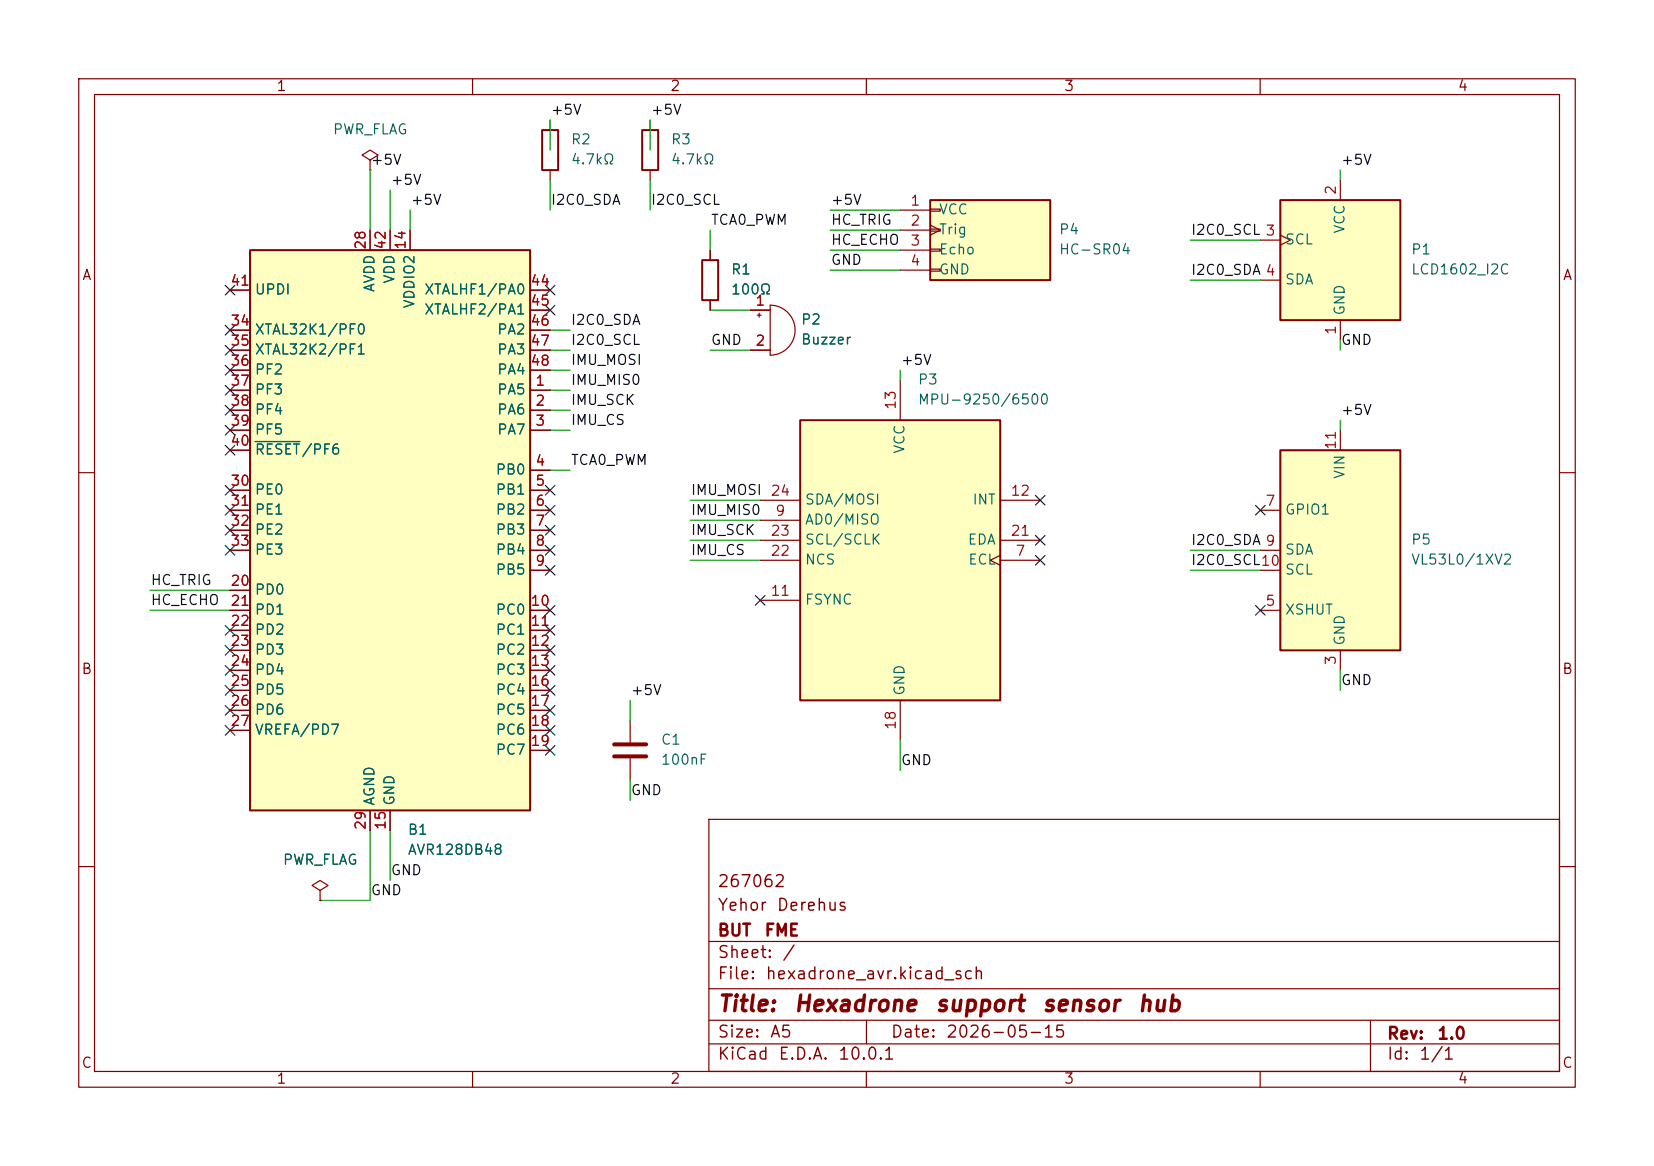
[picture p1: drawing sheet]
(kicad_sch
 (version 20260306)
 (generator "eeschema")
 (generator_version "10.0")
 (paper "A5")
 (title_block
  (title "Hexadrone support sensor hub")
  (date "2026-05-15")
  (rev "1.0")
  (company "BUT FME")
  (comment 1 "Yehor Derehus")
  (comment 2 "267062"))
 (lib_symbols
  (symbol "Connector_Generic:Conn_01x04"
   (pin_names
    (offset 1.016)) (exclude_from_sim no) (in_bom yes) (on_board yes)
   (in_pos_files yes)
   (duplicate_pin_numbers_are_jumpers no)
   (property "Reference" "P4" (at 14.986 0 0) (show_name no) (do_not_autoplace no) (effects (font (size 1.27 1.27)) (justify left)))
   (property "Value" "HC-SR04" (at 14.986 -2.54 0) (show_name no) (do_not_autoplace no) (effects (font (size 1.27 1.27)) (justify left)))
   (property "Footprint" "" (at 0 0 0) (show_name no) (do_not_autoplace no) (hide yes) (effects (font (size 1.27 1.27))))
   (property "Datasheet" "" (at 0 0 0) (show_name no) (do_not_autoplace no) (hide yes) (effects (font (size 1.27 1.27))))
   (property "Description" "Generic connector, single row, 01x04, script generated (kicad-library-utils/schlib/autogen/connector/)" (at 0 0 0) (show_name no) (do_not_autoplace no) (hide yes) (effects (font (size 1.27 1.27))))
   (symbol "Conn_01x04_1_1"
    (rectangle (start -1.27 3.81) (end 13.97 -6.35) (stroke (width 0.254) (type default)) (fill (type background)))
    (rectangle (start -1.27 2.667) (end 0 2.413) (stroke (width 0.1524) (type default)) (fill (type none)))
    (rectangle (start -1.27 0.127) (end 0 -0.127) (stroke (width 0.1524) (type default)) (fill (type none)))
    (rectangle (start -1.27 -2.413) (end 0 -2.667) (stroke (width 0.1524) (type default)) (fill (type none)))
    (rectangle (start -1.27 -4.953) (end 0 -5.207) (stroke (width 0.1524) (type default)) (fill (type none)))
    (pin power_in line (at -5.08 2.54 0) (length 3.81) (name "VCC" (effects (font (size 1.27 1.27)))) (number "1" (effects (font (size 1.27 1.27)))))
    (pin input clock (at -5.08 0 0) (length 3.81) (name "Trig" (effects (font (size 1.27 1.27)))) (number "2" (effects (font (size 1.27 1.27)))))
    (pin bidirectional line (at -5.08 -2.54 0) (length 3.81) (name "Echo" (effects (font (size 1.27 1.27)))) (number "3" (effects (font (size 1.27 1.27)))))
    (pin power_in line (at -5.08 -5.08 0) (length 3.81) (name "GND" (effects (font (size 1.27 1.27)))) (number "4" (effects (font (size 1.27 1.27))))))
   (embedded_fonts no))
  (symbol "Device:Buzzer"
   (pin_names
    (offset 0.0254) (hide yes)) (exclude_from_sim no) (in_bom yes) (on_board yes)
   (in_pos_files yes)
   (duplicate_pin_numbers_are_jumpers no)
   (property "Reference" "BZ" (at 3.81 1.27 0) (show_name no) (do_not_autoplace no) (effects (font (size 1.27 1.27)) (justify left)))
   (property "Value" "Buzzer" (at 3.81 -1.27 0) (show_name no) (do_not_autoplace no) (effects (font (size 1.27 1.27)) (justify left)))
   (property "Footprint" "" (at -0.635 2.54 90) (show_name no) (do_not_autoplace no) (hide yes) (effects (font (size 1.27 1.27))))
   (property "Datasheet" "" (at -0.635 2.54 90) (show_name no) (do_not_autoplace no) (hide yes) (effects (font (size 1.27 1.27))))
   (property "Description" "Buzzer, polarized" (at 0 0 0) (show_name no) (do_not_autoplace no) (hide yes) (effects (font (size 1.27 1.27))))
   (symbol "Buzzer_0_1"
    (polyline (pts (xy -1.651 1.905) (xy -1.143 1.905)) (stroke (width 0) (type default)) (fill (type none)))
    (polyline (pts (xy -1.397 2.159) (xy -1.397 1.651)) (stroke (width 0) (type default)) (fill (type none)))
    (arc (start 0 3.175) (mid 3.1612 0) (end 0 -3.175) (stroke (width 0) (type default)) (fill (type none)))
    (polyline (pts (xy 0 3.175) (xy 0 -3.175)) (stroke (width 0) (type default)) (fill (type none))))
   (symbol "Buzzer_1_1"
    (pin passive line (at -2.54 2.54 0) (length 2.54) (name "+" (effects (font (size 1.27 1.27)))) (number "1" (effects (font (size 1.27 1.27)))))
    (pin passive line (at -2.54 -2.54 0) (length 2.54) (name "-" (effects (font (size 1.27 1.27)))) (number "2" (effects (font (size 1.27 1.27))))))
   (embedded_fonts no))
  (symbol "Device:C"
   (pin_numbers (hide yes))
   (pin_names
    (offset 0.254)) (exclude_from_sim no) (in_bom yes) (on_board yes)
   (in_pos_files yes)
   (duplicate_pin_numbers_are_jumpers no)
   (property "Reference" "C" (at 0.635 2.54 0) (show_name no) (do_not_autoplace no) (effects (font (size 1.27 1.27)) (justify left)))
   (property "Value" "C" (at 0.635 -2.54 0) (show_name no) (do_not_autoplace no) (effects (font (size 1.27 1.27)) (justify left)))
   (property "Footprint" "" (at 0.9652 -3.81 0) (show_name no) (do_not_autoplace no) (hide yes) (effects (font (size 1.27 1.27))))
   (property "Datasheet" "" (at 0 0 0) (show_name no) (do_not_autoplace no) (hide yes) (effects (font (size 1.27 1.27))))
   (property "Description" "Unpolarized capacitor" (at 0 0 0) (show_name no) (do_not_autoplace no) (hide yes) (effects (font (size 1.27 1.27))))
   (symbol "C_0_1"
    (polyline (pts (xy -2.032 0.762) (xy 2.032 0.762)) (stroke (width 0.508) (type default)) (fill (type none)))
    (polyline (pts (xy -2.032 -0.762) (xy 2.032 -0.762)) (stroke (width 0.508) (type default)) (fill (type none))))
   (symbol "C_1_1"
    (pin passive line (at 0 3.81 270) (length 2.794) (name "" (effects (font (size 1.27 1.27)))) (number "1" (effects (font (size 1.27 1.27)))))
    (pin passive line (at 0 -3.81 90) (length 2.794) (name "" (effects (font (size 1.27 1.27)))) (number "2" (effects (font (size 1.27 1.27))))))
   (embedded_fonts no))
  (symbol "Device:R"
   (pin_numbers (hide yes))
   (pin_names
    (offset 0)) (exclude_from_sim no) (in_bom yes) (on_board yes)
   (in_pos_files yes)
   (duplicate_pin_numbers_are_jumpers no)
   (property "Reference" "R" (at 2.032 0 90) (show_name no) (do_not_autoplace no) (effects (font (size 1.27 1.27))))
   (property "Value" "R" (at 0 0 90) (show_name no) (do_not_autoplace no) (effects (font (size 1.27 1.27))))
   (property "Footprint" "" (at -1.778 0 90) (show_name no) (do_not_autoplace no) (hide yes) (effects (font (size 1.27 1.27))))
   (property "Datasheet" "" (at 0 0 0) (show_name no) (do_not_autoplace no) (hide yes) (effects (font (size 1.27 1.27))))
   (property "Description" "Resistor" (at 0 0 0) (show_name no) (do_not_autoplace no) (hide yes) (effects (font (size 1.27 1.27))))
   (symbol "R_0_1"
    (rectangle (start -1.016 -2.54) (end 1.016 2.54) (stroke (width 0.254) (type default)) (fill (type none))))
   (symbol "R_1_1"
    (pin passive line (at 0 3.81 270) (length 1.27) (name "" (effects (font (size 1.27 1.27)))) (number "1" (effects (font (size 1.27 1.27)))))
    (pin passive line (at 0 -3.81 90) (length 1.27) (name "" (effects (font (size 1.27 1.27)))) (number "2" (effects (font (size 1.27 1.27))))))
   (embedded_fonts no))
  (symbol "Display_Graphic:ER_OLEDM0.91_1x-I2C" (exclude_from_sim no) (in_bom yes) (on_board yes)
   (in_pos_files yes)
   (duplicate_pin_numbers_are_jumpers no)
   (property "Reference" "U" (at 0 0 0) (show_name no) (do_not_autoplace no) (effects (font (size 1.27 1.27))))
   (property "Value" "ER_OLEDM0.91_1x-I2C" (at 14.224 -10.668 0) (show_name no) (do_not_autoplace no) (effects (font (size 1.27 1.27))))
   (property "Footprint" "Display:ER_OLEDM0.91_1x-I2C" (at 18.034 -12.7 0) (show_name no) (do_not_autoplace no) (hide yes) (effects (font (size 1.27 1.27))))
   (property "Datasheet" "https://www.buydisplay.com/download/manual/ER-OLEDM0.91-1_Datasheet.pdf" (at 42.672 -14.732 0) (show_name no) (do_not_autoplace no) (hide yes) (effects (font (size 1.27 1.27))))
   (property "Description" "SSD1306 OLED module, 0.91 inch, 128x32, I2C" (at 26.67 -16.764 0) (show_name no) (do_not_autoplace no) (hide yes) (effects (font (size 1.27 1.27))))
   (symbol "ER_OLEDM0.91_1x-I2C_1_1"
    (rectangle (start -7.62 7.62) (end 7.62 -7.62) (stroke (width 0.254) (type solid)) (fill (type background)))
    (pin power_in line (at 0 -10.16 90) (length 2.54) (name "GND" (effects (font (size 1.27 1.27)))) (number "1" (effects (font (size 1.27 1.27)))))
    (pin power_in line (at 0 10.16 270) (length 2.54) (name "VCC" (effects (font (size 1.27 1.27)))) (number "2" (effects (font (size 1.27 1.27)))))
    (pin input clock (at -10.16 2.54 0) (length 2.54) (name "SCL" (effects (font (size 1.27 1.27)))) (number "3" (effects (font (size 1.27 1.27)))))
    (pin bidirectional line (at -10.16 -2.54 0) (length 2.54) (name "SDA" (effects (font (size 1.27 1.27)))) (number "4" (effects (font (size 1.27 1.27))))))
   (embedded_fonts no))
  (symbol "MCU_Microchip_AVR_Dx:AVR128DB48x-xPT" (exclude_from_sim no) (in_bom yes) (on_board yes)
   (in_pos_files yes)
   (duplicate_pin_numbers_are_jumpers no)
   (property "Reference" "U" (at -17.78 36.83 0) (show_name no) (do_not_autoplace no) (effects (font (size 1.27 1.27)) (justify left bottom)))
   (property "Value" "AVR128DB48x-xPT" (at 5.08 -36.83 0) (show_name no) (do_not_autoplace no) (effects (font (size 1.27 1.27)) (justify left top)))
   (property "Footprint" "Package_QFP:TQFP-48_7x7mm_P0.5mm" (at 0 0 0) (show_name no) (do_not_autoplace no) (hide yes) (effects (font (size 1.27 1.27)
    (italic yes))))
   (property "Datasheet" "https://ww1.microchip.com/downloads/en/DeviceDoc/AVR128DB28-32-48-64-DataSheet-DS40002247A.pdf" (at 0 0 0) (show_name no) (do_not_autoplace no) (hide yes) (effects (font (size 1.27 1.27))))
   (property "Description" "24MHz, 128kB Flash, 16kB SRAM, EEPROM with Op Amps and Multi-Voltage I/O, TQFP-48" (at 0 0 0) (show_name no) (do_not_autoplace no) (hide yes) (effects (font (size 1.27 1.27))))
   (symbol "AVR128DB48x-xPT_0_1"
    (rectangle (start -17.78 35.56) (end 17.78 -35.56) (stroke (width 0.254) (type default)) (fill (type background))))
   (symbol "AVR128DB48x-xPT_1_1"
    (pin bidirectional line (at 20.32 17.78 180) (length 2.54) (name "PA5" (effects (font (size 1.27 1.27)))) (number "1" (effects (font (size 1.27 1.27)))))
    (pin bidirectional line (at 20.32 15.24 180) (length 2.54) (name "PA6" (effects (font (size 1.27 1.27)))) (number "2" (effects (font (size 1.27 1.27)))))
    (pin bidirectional line (at 20.32 12.7 180) (length 2.54) (name "PA7" (effects (font (size 1.27 1.27)))) (number "3" (effects (font (size 1.27 1.27)))))
    (pin bidirectional line (at 20.32 7.62 180) (length 2.54) (name "PB0" (effects (font (size 1.27 1.27)))) (number "4" (effects (font (size 1.27 1.27)))))
    (pin bidirectional line (at 20.32 5.08 180) (length 2.54) (name "PB1" (effects (font (size 1.27 1.27)))) (number "5" (effects (font (size 1.27 1.27)))))
    (pin bidirectional line (at 20.32 2.54 180) (length 2.54) (name "PB2" (effects (font (size 1.27 1.27)))) (number "6" (effects (font (size 1.27 1.27)))))
    (pin bidirectional line (at 20.32 0 180) (length 2.54) (name "PB3" (effects (font (size 1.27 1.27)))) (number "7" (effects (font (size 1.27 1.27)))))
    (pin bidirectional line (at 20.32 -2.54 180) (length 2.54) (name "PB4" (effects (font (size 1.27 1.27)))) (number "8" (effects (font (size 1.27 1.27)))))
    (pin bidirectional line (at 20.32 -5.08 180) (length 2.54) (name "PB5" (effects (font (size 1.27 1.27)))) (number "9" (effects (font (size 1.27 1.27)))))
    (pin bidirectional line (at 20.32 -10.16 180) (length 2.54) (name "PC0" (effects (font (size 1.27 1.27)))) (number "10" (effects (font (size 1.27 1.27)))))
    (pin bidirectional line (at 20.32 -12.7 180) (length 2.54) (name "PC1" (effects (font (size 1.27 1.27)))) (number "11" (effects (font (size 1.27 1.27)))))
    (pin bidirectional line (at 20.32 -15.24 180) (length 2.54) (name "PC2" (effects (font (size 1.27 1.27)))) (number "12" (effects (font (size 1.27 1.27)))))
    (pin bidirectional line (at 20.32 -17.78 180) (length 2.54) (name "PC3" (effects (font (size 1.27 1.27)))) (number "13" (effects (font (size 1.27 1.27)))))
    (pin power_in line (at 2.54 38.1 270) (length 2.54) (name "VDDIO2" (effects (font (size 1.27 1.27)))) (number "14" (effects (font (size 1.27 1.27)))))
    (pin power_in line (at 0 -38.1 90) (length 2.54) (name "GND" (effects (font (size 1.27 1.27)))) (number "15" (effects (font (size 1.27 1.27)))))
    (pin bidirectional line (at 20.32 -20.32 180) (length 2.54) (name "PC4" (effects (font (size 1.27 1.27)))) (number "16" (effects (font (size 1.27 1.27)))))
    (pin bidirectional line (at 20.32 -22.86 180) (length 2.54) (name "PC5" (effects (font (size 1.27 1.27)))) (number "17" (effects (font (size 1.27 1.27)))))
    (pin bidirectional line (at 20.32 -25.4 180) (length 2.54) (name "PC6" (effects (font (size 1.27 1.27)))) (number "18" (effects (font (size 1.27 1.27)))))
    (pin bidirectional line (at 20.32 -27.94 180) (length 2.54) (name "PC7" (effects (font (size 1.27 1.27)))) (number "19" (effects (font (size 1.27 1.27)))))
    (pin bidirectional line (at -20.32 -7.62 0) (length 2.54) (name "PD0" (effects (font (size 1.27 1.27)))) (number "20" (effects (font (size 1.27 1.27)))))
    (pin bidirectional line (at -20.32 -10.16 0) (length 2.54) (name "PD1" (effects (font (size 1.27 1.27)))) (number "21" (effects (font (size 1.27 1.27)))))
    (pin bidirectional line (at -20.32 -12.7 0) (length 2.54) (name "PD2" (effects (font (size 1.27 1.27)))) (number "22" (effects (font (size 1.27 1.27)))))
    (pin bidirectional line (at -20.32 -15.24 0) (length 2.54) (name "PD3" (effects (font (size 1.27 1.27)))) (number "23" (effects (font (size 1.27 1.27)))))
    (pin bidirectional line (at -20.32 -17.78 0) (length 2.54) (name "PD4" (effects (font (size 1.27 1.27)))) (number "24" (effects (font (size 1.27 1.27)))))
    (pin bidirectional line (at -20.32 -20.32 0) (length 2.54) (name "PD5" (effects (font (size 1.27 1.27)))) (number "25" (effects (font (size 1.27 1.27)))))
    (pin bidirectional line (at -20.32 -22.86 0) (length 2.54) (name "PD6" (effects (font (size 1.27 1.27)))) (number "26" (effects (font (size 1.27 1.27)))))
    (pin bidirectional line (at -20.32 -25.4 0) (length 2.54) (name "VREFA/PD7" (effects (font (size 1.27 1.27)))) (number "27" (effects (font (size 1.27 1.27)))))
    (pin power_in line (at -2.54 38.1 270) (length 2.54) (name "AVDD" (effects (font (size 1.27 1.27)))) (number "28" (effects (font (size 1.27 1.27)))))
    (pin power_in line (at -2.54 -38.1 90) (length 2.54) (name "AGND" (effects (font (size 1.27 1.27)))) (number "29" (effects (font (size 1.27 1.27)))))
    (pin bidirectional line (at -20.32 5.08 0) (length 2.54) (name "PE0" (effects (font (size 1.27 1.27)))) (number "30" (effects (font (size 1.27 1.27)))))
    (pin bidirectional line (at -20.32 2.54 0) (length 2.54) (name "PE1" (effects (font (size 1.27 1.27)))) (number "31" (effects (font (size 1.27 1.27)))))
    (pin bidirectional line (at -20.32 0 0) (length 2.54) (name "PE2" (effects (font (size 1.27 1.27)))) (number "32" (effects (font (size 1.27 1.27)))))
    (pin bidirectional line (at -20.32 -2.54 0) (length 2.54) (name "PE3" (effects (font (size 1.27 1.27)))) (number "33" (effects (font (size 1.27 1.27)))))
    (pin bidirectional line (at -20.32 25.4 0) (length 2.54) (name "XTAL32K1/PF0" (effects (font (size 1.27 1.27)))) (number "34" (effects (font (size 1.27 1.27)))))
    (pin bidirectional line (at -20.32 22.86 0) (length 2.54) (name "XTAL32K2/PF1" (effects (font (size 1.27 1.27)))) (number "35" (effects (font (size 1.27 1.27)))))
    (pin bidirectional line (at -20.32 20.32 0) (length 2.54) (name "PF2" (effects (font (size 1.27 1.27)))) (number "36" (effects (font (size 1.27 1.27)))))
    (pin bidirectional line (at -20.32 17.78 0) (length 2.54) (name "PF3" (effects (font (size 1.27 1.27)))) (number "37" (effects (font (size 1.27 1.27)))))
    (pin bidirectional line (at -20.32 15.24 0) (length 2.54) (name "PF4" (effects (font (size 1.27 1.27)))) (number "38" (effects (font (size 1.27 1.27)))))
    (pin bidirectional line (at -20.32 12.7 0) (length 2.54) (name "PF5" (effects (font (size 1.27 1.27)))) (number "39" (effects (font (size 1.27 1.27)))))
    (pin bidirectional line (at -20.32 10.16 0) (length 2.54) (name "~{RESET}/PF6" (effects (font (size 1.27 1.27)))) (number "40" (effects (font (size 1.27 1.27)))))
    (pin input line (at -20.32 30.48 0) (length 2.54) (name "UPDI" (effects (font (size 1.27 1.27)))) (number "41" (effects (font (size 1.27 1.27)))))
    (pin power_in line (at 0 38.1 270) (length 2.54) (name "VDD" (effects (font (size 1.27 1.27)))) (number "42" (effects (font (size 1.27 1.27)))))
    (pin passive line (at 0 -38.1 90) (length 2.54) (hide yes) (name "GND" (effects (font (size 1.27 1.27)))) (number "43" (effects (font (size 1.27 1.27)))))
    (pin bidirectional line (at 20.32 30.48 180) (length 2.54) (name "XTALHF1/PA0" (effects (font (size 1.27 1.27)))) (number "44" (effects (font (size 1.27 1.27)))))
    (pin bidirectional line (at 20.32 27.94 180) (length 2.54) (name "XTALHF2/PA1" (effects (font (size 1.27 1.27)))) (number "45" (effects (font (size 1.27 1.27)))))
    (pin bidirectional line (at 20.32 25.4 180) (length 2.54) (name "PA2" (effects (font (size 1.27 1.27)))) (number "46" (effects (font (size 1.27 1.27)))))
    (pin bidirectional line (at 20.32 22.86 180) (length 2.54) (name "PA3" (effects (font (size 1.27 1.27)))) (number "47" (effects (font (size 1.27 1.27)))))
    (pin bidirectional line (at 20.32 20.32 180) (length 2.54) (name "PA4" (effects (font (size 1.27 1.27)))) (number "48" (effects (font (size 1.27 1.27))))))
   (embedded_fonts no))
  (symbol "Sensor_Distance:VL53L0CXV0DH1" (exclude_from_sim no) (in_bom yes) (on_board yes)
   (in_pos_files yes)
   (duplicate_pin_numbers_are_jumpers no)
   (property "Reference" "P5" (at 8.89 1.2701 0) (show_name no) (do_not_autoplace no) (effects (font (size 1.27 1.27)) (justify left)))
   (property "Value" "VL53L0/1XV2" (at 8.89 -1.2699 0) (show_name no) (do_not_autoplace no) (effects (font (size 1.27 1.27)) (justify left)))
   (property "Footprint" "Sensor_Distance:ST_VL53L1x" (at 17.145 -13.97 0) (show_name no) (do_not_autoplace no) (hide yes) (effects (font (size 1.27 1.27))))
   (property "Datasheet" "https://www.st.com/resource/en/datasheet/vl53l0x.pdf" (at 2.54 0 0) (show_name no) (do_not_autoplace no) (hide yes) (effects (font (size 1.27 1.27))))
   (property "Description" "2m distance ranging ToF sensor, Optical LGA12" (at 0 0 0) (show_name no) (do_not_autoplace no) (hide yes) (effects (font (size 1.27 1.27))))
   (symbol "VL53L0CXV0DH1_0_1"
    (rectangle (start -7.62 12.7) (end 7.62 -12.7) (stroke (width 0.254) (type default)) (fill (type background))))
   (symbol "VL53L0CXV0DH1_1_1"
    (pin power_in line (at 0 -15.24 90) (length 2.54) (name "GND" (effects (font (size 1.27 1.27)))) (number "3" (effects (font (size 1.27 1.27)))))
    (pin passive line (at 0 -15.24 90) (length 2.54) (hide yes) (name "GND" (effects (font (size 1.27 1.27)))) (number "4" (effects (font (size 1.27 1.27)))))
    (pin input line (at -10.16 -7.62 0) (length 2.54) (name "XSHUT" (effects (font (size 1.27 1.27)))) (number "5" (effects (font (size 1.27 1.27)))))
    (pin passive line (at 0 -15.24 90) (length 2.54) (hide yes) (name "GND" (effects (font (size 1.27 1.27)))) (number "6" (effects (font (size 1.27 1.27)))))
    (pin open_collector line (at -10.16 5.08 0) (length 2.54) (name "GPIO1" (effects (font (size 1.27 1.27)))) (number "7" (effects (font (size 1.27 1.27)))))
    (pin no_connect line (at -7.62 7.62 0) (length 2.54) (hide yes) (name "DNC" (effects (font (size 1.27 1.27)))) (number "8" (effects (font (size 1.27 1.27)))))
    (pin bidirectional line (at -10.16 0 0) (length 2.54) (name "SDA" (effects (font (size 1.27 1.27)))) (number "9" (effects (font (size 1.27 1.27)))))
    (pin input line (at -10.16 -2.54 0) (length 2.54) (name "SCL" (effects (font (size 1.27 1.27)))) (number "10" (effects (font (size 1.27 1.27)))))
    (pin power_in line (at 0 15.24 270) (length 2.54) (name "VIN" (effects (font (size 1.27 1.27)))) (number "11" (effects (font (size 1.27 1.27)))))
    (pin passive line (at 0 -15.24 90) (length 2.54) (hide yes) (name "GND" (effects (font (size 1.27 1.27)))) (number "12" (effects (font (size 1.27 1.27))))))
   (embedded_fonts no))
  (symbol "Sensor_Motion:MPU-9250" (exclude_from_sim no) (in_bom yes) (on_board yes)
   (in_pos_files yes)
   (duplicate_pin_numbers_are_jumpers no)
   (property "Reference" "P3" (at 2.1433 22.86 0) (show_name no) (do_not_autoplace no) (effects (font (size 1.27 1.27)) (justify left)))
   (property "Value" "MPU-9250/6500" (at 2.1433 20.32 0) (show_name no) (do_not_autoplace no) (effects (font (size 1.27 1.27)) (justify left)))
   (property "Footprint" "Sensor_Motion:InvenSense_QFN-24_3x3mm_P0.4mm" (at 0 -25.4 0) (show_name no) (do_not_autoplace no) (hide yes) (effects (font (size 1.27 1.27))))
   (property "Datasheet" "https://invensense.tdk.com/wp-content/uploads/2015/02/PS-MPU-9250A-01-v1.1.pdf" (at 0 -3.81 0) (show_name no) (do_not_autoplace no) (hide yes) (effects (font (size 1.27 1.27))))
   (property "Description" "InvenSense 9-Axis Motion Sensor, Accelerometer, Gyroscope, Compass, I2C/SPI" (at 0 0 0) (show_name no) (do_not_autoplace no) (hide yes) (effects (font (size 1.27 1.27))))
   (symbol "MPU-9250_0_1"
    (rectangle (start -12.7 17.78) (end 12.7 -17.78) (stroke (width 0.254) (type default)) (fill (type background))))
   (symbol "MPU-9250_1_1"
    (pin output clock (at 17.78 0 180) (length 5.08) (name "ECL" (effects (font (size 1.27 1.27)))) (number "7" (effects (font (size 1.27 1.27)))))
    (pin bidirectional line (at -17.78 5.08 0) (length 5.08) (name "AD0/MISO" (effects (font (size 1.27 1.27)))) (number "9" (effects (font (size 1.27 1.27)))))
    (pin input line (at -17.78 -5.08 0) (length 5.08) (name "FSYNC" (effects (font (size 1.27 1.27)))) (number "11" (effects (font (size 1.27 1.27)))))
    (pin output line (at 17.78 7.62 180) (length 5.08) (name "INT" (effects (font (size 1.27 1.27)))) (number "12" (effects (font (size 1.27 1.27)))))
    (pin power_in line (at 0 22.86 270) (length 5.08) (name "VCC" (effects (font (size 1.27 1.27)))) (number "13" (effects (font (size 1.27 1.27)))))
    (pin power_in line (at 0 -22.86 90) (length 5.08) (name "GND" (effects (font (size 1.27 1.27)))) (number "18" (effects (font (size 1.27 1.27)))))
    (pin bidirectional line (at 17.78 2.54 180) (length 5.08) (name "EDA" (effects (font (size 1.27 1.27)))) (number "21" (effects (font (size 1.27 1.27)))))
    (pin input line (at -17.78 0 0) (length 5.08) (name "NCS" (effects (font (size 1.27 1.27)))) (number "22" (effects (font (size 1.27 1.27)))))
    (pin input line (at -17.78 2.54 0) (length 5.08) (name "SCL/SCLK" (effects (font (size 1.27 1.27)))) (number "23" (effects (font (size 1.27 1.27)))))
    (pin bidirectional line (at -17.78 7.62 0) (length 5.08) (name "SDA/MOSI" (effects (font (size 1.27 1.27)))) (number "24" (effects (font (size 1.27 1.27))))))
   (embedded_fonts no))
  (symbol "power:PWR_FLAG"
   (power global)
   (pin_numbers (hide yes))
   (pin_names
    (offset 0) (hide yes)) (exclude_from_sim no) (in_bom yes) (on_board yes)
   (in_pos_files yes)
   (duplicate_pin_numbers_are_jumpers no)
   (property "Reference" "#FLG" (at 0 1.905 0) (show_name no) (do_not_autoplace no) (hide yes) (effects (font (size 1.27 1.27))))
   (property "Value" "PWR_FLAG" (at 0 3.81 0) (show_name no) (do_not_autoplace no) (effects (font (size 1.27 1.27))))
   (property "Footprint" "" (at 0 0 0) (show_name no) (do_not_autoplace no) (hide yes) (effects (font (size 1.27 1.27))))
   (property "Datasheet" "" (at 0 0 0) (show_name no) (do_not_autoplace no) (hide yes) (effects (font (size 1.27 1.27))))
   (property "Description" "Special symbol for telling ERC where power comes from" (at 0 0 0) (show_name no) (do_not_autoplace no) (hide yes) (effects (font (size 1.27 1.27))))
   (symbol "PWR_FLAG_0_0"
    (pin power_out line (at 0 0 90) (length 0) (name "" (effects (font (size 1.27 1.27)))) (number "1" (effects (font (size 1.27 1.27))))))
   (symbol "PWR_FLAG_0_1"
    (polyline (pts (xy 0 0) (xy 0 1.27) (xy -1.016 1.905) (xy 0 2.54) (xy 1.016 1.905) (xy 0 1.27)) (stroke (width 0) (type default)) (fill (type none))))
   (embedded_fonts no)))
 (no_connect
  (at 69.85 69.85))
 (no_connect
  (at 132.08 71.12))
 (no_connect
  (at 69.85 80.01))
 (no_connect
  (at 29.21 85.09))
 (no_connect
  (at 69.85 64.77))
 (no_connect
  (at 69.85 85.09))
 (no_connect
  (at 132.08 63.5))
 (no_connect
  (at 29.21 69.85))
 (no_connect
  (at 29.21 46.99))
 (no_connect
  (at 29.21 80.01))
 (no_connect
  (at 69.85 92.71))
 (no_connect
  (at 29.21 57.15))
 (no_connect
  (at 29.21 49.53))
 (no_connect
  (at 29.21 54.61))
 (no_connect
  (at 29.21 44.45))
 (no_connect
  (at 29.21 82.55))
 (no_connect
  (at 69.85 77.47))
 (no_connect
  (at 69.85 95.25))
 (no_connect
  (at 160.02 77.47))
 (no_connect
  (at 69.85 87.63))
 (no_connect
  (at 96.52 76.2))
 (no_connect
  (at 160.02 64.77))
 (no_connect
  (at 29.21 67.31))
 (no_connect
  (at 69.85 90.17))
 (no_connect
  (at 29.21 64.77))
 (no_connect
  (at 69.85 82.55))
 (no_connect
  (at 69.85 67.31))
 (no_connect
  (at 29.21 90.17))
 (no_connect
  (at 69.85 39.37))
 (no_connect
  (at 69.85 36.83))
 (no_connect
  (at 29.21 41.91))
 (no_connect
  (at 29.21 52.07))
 (no_connect
  (at 29.21 92.71))
 (no_connect
  (at 29.21 87.63))
 (no_connect
  (at 29.21 62.23))
 (no_connect
  (at 29.21 36.83))
 (no_connect
  (at 69.85 62.23))
 (no_connect
  (at 69.85 72.39))
 (no_connect
  (at 132.08 68.58))
 (wire
  (pts (xy 69.85 22.86) (xy 69.85 26.67))
  (stroke (width 0) (type default)))
 (wire
  (pts (xy 87.63 68.58) (xy 96.52 68.58))
  (stroke (width 0) (type default)))
 (wire
  (pts (xy 151.13 72.39) (xy 160.02 72.39))
  (stroke (width 0) (type default)))
 (wire
  (pts (xy 151.13 35.56) (xy 160.02 35.56))
  (stroke (width 0) (type default)))
 (wire
  (pts (xy 114.3 93.98) (xy 114.3 97.79))
  (stroke (width 0) (type default)))
 (wire
  (pts (xy 105.41 26.67) (xy 114.3 26.67))
  (stroke (width 0) (type default)))
 (wire
  (pts (xy 19.05 77.47) (xy 29.21 77.47))
  (stroke (width 0) (type default)))
 (wire
  (pts (xy 19.05 74.93) (xy 29.21 74.93))
  (stroke (width 0) (type default)))
 (wire
  (pts (xy 80.01 99.06) (xy 80.01 101.6))
  (stroke (width 0) (type default)))
 (wire
  (pts (xy 170.18 21.59) (xy 170.18 22.86))
  (stroke (width 0) (type default)))
 (wire
  (pts (xy 69.85 59.69) (xy 72.39 59.69))
  (stroke (width 0) (type default)))
 (wire
  (pts (xy 90.17 39.37) (xy 95.25 39.37))
  (stroke (width 0) (type default)))
 (wire
  (pts (xy 69.85 15.24) (xy 69.85 19.05))
  (stroke (width 0) (type default)))
 (wire
  (pts (xy 69.85 52.07) (xy 72.39 52.07))
  (stroke (width 0) (type default)))
 (wire
  (pts (xy 69.85 49.53) (xy 72.39 49.53))
  (stroke (width 0) (type default)))
 (wire
  (pts (xy 69.85 41.91) (xy 72.39 41.91))
  (stroke (width 0) (type default)))
 (wire
  (pts (xy 69.85 44.45) (xy 72.39 44.45))
  (stroke (width 0) (type default)))
 (wire
  (pts (xy 82.55 22.86) (xy 82.55 26.67))
  (stroke (width 0) (type default)))
 (wire
  (pts (xy 114.3 46.99) (xy 114.3 48.26))
  (stroke (width 0) (type default)))
 (wire
  (pts (xy 80.01 88.9) (xy 80.01 91.44))
  (stroke (width 0) (type default)))
 (wire
  (pts (xy 69.85 46.99) (xy 72.39 46.99))
  (stroke (width 0) (type default)))
 (wire
  (pts (xy 52.07 26.67) (xy 52.07 29.21))
  (stroke (width 0) (type default)))
 (wire
  (pts (xy 170.18 85.09) (xy 170.18 87.63))
  (stroke (width 0) (type default)))
 (wire
  (pts (xy 87.63 71.12) (xy 96.52 71.12))
  (stroke (width 0) (type default)))
 (wire
  (pts (xy 87.63 63.5) (xy 96.52 63.5))
  (stroke (width 0) (type default)))
 (wire
  (pts (xy 170.18 53.34) (xy 170.18 54.61))
  (stroke (width 0) (type default)))
 (wire
  (pts (xy 90.17 44.45) (xy 95.25 44.45))
  (stroke (width 0) (type default)))
 (wire
  (pts (xy 151.13 69.85) (xy 160.02 69.85))
  (stroke (width 0) (type default)))
 (wire
  (pts (xy 105.41 29.21) (xy 114.3 29.21))
  (stroke (width 0) (type default)))
 (wire
  (pts (xy 87.63 66.04) (xy 96.52 66.04))
  (stroke (width 0) (type default)))
 (wire
  (pts (xy 105.41 34.29) (xy 114.3 34.29))
  (stroke (width 0) (type default)))
 (wire
  (pts (xy 46.99 105.41) (xy 46.99 114.3))
  (stroke (width 0) (type default)))
 (wire
  (pts (xy 151.13 30.48) (xy 160.02 30.48))
  (stroke (width 0) (type default)))
 (wire
  (pts (xy 82.55 15.24) (xy 82.55 19.05))
  (stroke (width 0) (type default)))
 (wire
  (pts (xy 105.41 31.75) (xy 114.3 31.75))
  (stroke (width 0) (type default)))
 (wire
  (pts (xy 49.53 105.41) (xy 49.53 111.76))
  (stroke (width 0) (type default)))
 (wire
  (pts (xy 170.18 43.18) (xy 170.18 44.45))
  (stroke (width 0) (type default)))
 (wire
  (pts (xy 49.53 24.13) (xy 49.53 29.21))
  (stroke (width 0) (type default)))
 (wire
  (pts (xy 69.85 54.61) (xy 72.39 54.61))
  (stroke (width 0) (type default)))
 (wire
  (pts (xy 46.99 21.59) (xy 46.99 29.21))
  (stroke (width 0) (type default)))
 (wire
  (pts (xy 90.17 29.21) (xy 90.17 31.75))
  (stroke (width 0) (type default)))
 (wire
  (pts (xy 40.64 114.3) (xy 46.99 114.3))
  (stroke (width 0) (type default)))
 (label "GND"
  (at 90.17 44.45 0)
  (effects (font (size 1.27 1.27)) (justify left bottom)))
 (label "HC_TRIG"
  (at 19.05 74.93 0)
  (effects (font (size 1.27 1.27)) (justify left bottom)))
 (label "I2C0_SDA"
  (at 69.85 26.67 0)
  (effects (font (size 1.27 1.27)) (justify left bottom)))
 (label "GND"
  (at 46.99 114.3 0)
  (effects (font (size 1.27 1.27)) (justify left bottom)))
 (label "IMU_SCK"
  (at 72.39 52.07 0)
  (effects (font (size 1.27 1.27)) (justify left bottom)))
 (label "I2C0_SDA"
  (at 151.13 69.85 0)
  (effects (font (size 1.27 1.27)) (justify left bottom)))
 (label "+5V"
  (at 49.53 24.13 0)
  (effects (font (size 1.27 1.27)) (justify left bottom)))
 (label "GND"
  (at 49.53 111.76 0)
  (effects (font (size 1.27 1.27)) (justify left bottom)))
 (label "GND"
  (at 80.01 101.6 0)
  (effects (font (size 1.27 1.27)) (justify left bottom)))
 (label "GND"
  (at 170.18 87.63 0)
  (effects (font (size 1.27 1.27)) (justify left bottom)))
 (label "TCA0_PWM"
  (at 72.39 59.69 0)
  (effects (font (size 1.27 1.27)) (justify left bottom)))
 (label "+5V"
  (at 82.55 15.24 0)
  (effects (font (size 1.27 1.27)) (justify left bottom)))
 (label "+5V"
  (at 69.85 15.24 0)
  (effects (font (size 1.27 1.27)) (justify left bottom)))
 (label "+5V"
  (at 114.3 46.99 0)
  (effects (font (size 1.27 1.27)) (justify left bottom)))
 (label "+5V"
  (at 170.18 21.59 0)
  (effects (font (size 1.27 1.27)) (justify left bottom)))
 (label "HC_ECHO"
  (at 19.05 77.47 0)
  (effects (font (size 1.27 1.27)) (justify left bottom)))
 (label "+5V"
  (at 52.07 26.67 0)
  (effects (font (size 1.27 1.27)) (justify left bottom)))
 (label "+5V"
  (at 80.01 88.9 0)
  (effects (font (size 1.27 1.27)) (justify left bottom)))
 (label "IMU_MIS0"
  (at 72.39 49.53 0)
  (effects (font (size 1.27 1.27)) (justify left bottom)))
 (label "I2C0_SDA"
  (at 72.39 41.91 0)
  (effects (font (size 1.27 1.27)) (justify left bottom)))
 (label "IMU_MOSI"
  (at 72.39 46.99 0)
  (effects (font (size 1.27 1.27)) (justify left bottom)))
 (label "GND"
  (at 170.18 44.45 0)
  (effects (font (size 1.27 1.27)) (justify left bottom)))
 (label "+5V"
  (at 170.18 53.34 0)
  (effects (font (size 1.27 1.27)) (justify left bottom)))
 (label "IMU_SCK"
  (at 87.63 68.58 0)
  (effects (font (size 1.27 1.27)) (justify left bottom)))
 (label "IMU_MOSI"
  (at 87.63 63.5 0)
  (effects (font (size 1.27 1.27)) (justify left bottom)))
 (label "I2C0_SCL"
  (at 72.39 44.45 0)
  (effects (font (size 1.27 1.27)) (justify left bottom)))
 (label "I2C0_SCL"
  (at 151.13 72.39 0)
  (effects (font (size 1.27 1.27)) (justify left bottom)))
 (label "GND"
  (at 114.3 97.79 0)
  (effects (font (size 1.27 1.27)) (justify left bottom)))
 (label "I2C0_SDA"
  (at 151.13 35.56 0)
  (effects (font (size 1.27 1.27)) (justify left bottom)))
 (label "IMU_CS"
  (at 87.63 71.12 0)
  (effects (font (size 1.27 1.27)) (justify left bottom)))
 (label "I2C0_SCL"
  (at 151.13 30.48 0)
  (effects (font (size 1.27 1.27)) (justify left bottom)))
 (label "+5V"
  (at 105.41 26.67 0)
  (effects (font (size 1.27 1.27)) (justify left bottom)))
 (label "IMU_MIS0"
  (at 87.63 66.04 0)
  (effects (font (size 1.27 1.27)) (justify left bottom)))
 (label "GND"
  (at 105.41 34.29 0)
  (effects (font (size 1.27 1.27)) (justify left bottom)))
 (label "HC_TRIG"
  (at 105.41 29.21 0)
  (effects (font (size 1.27 1.27)) (justify left bottom)))
 (label "+5V"
  (at 46.99 21.59 0)
  (effects (font (size 1.27 1.27)) (justify left bottom)))
 (label "I2C0_SCL"
  (at 82.55 26.67 0)
  (effects (font (size 1.27 1.27)) (justify left bottom)))
 (label "HC_ECHO"
  (at 105.41 31.75 0)
  (effects (font (size 1.27 1.27)) (justify left bottom)))
 (label "IMU_CS"
  (at 72.39 54.61 0)
  (effects (font (size 1.27 1.27)) (justify left bottom)))
 (label "TCA0_PWM"
  (at 90.17 29.21 0)
  (effects (font (size 1.27 1.27)) (justify left bottom)))
 (symbol
  (lib_id "Sensor_Distance:VL53L0CXV0DH1")
  (at 170.18 69.85 0)
  (unit 1)
  (body_style 1)
  (exclude_from_sim no)
  (in_bom yes)
  (on_board yes)
  (in_pos_files yes)
  (dnp no)
  (fields_autoplaced yes)
  (property "Reference" "P5" (at 179.07 68.5799 0) (show_name no) (do_not_autoplace no) (effects (font (size 1.27 1.27)) (justify left)))
  (property "Value" "VL53L0/1XV2" (at 179.07 71.1199 0) (show_name no) (do_not_autoplace no) (effects (font (size 1.27 1.27)) (justify left)))
  (property "Footprint" "Sensor_Distance:ST_VL53L1x" (at 187.325 83.82 0) (hide yes) (show_name no) (do_not_autoplace no) (effects (font (size 1.27 1.27))))
  (property "Datasheet" "https://www.st.com/resource/en/datasheet/vl53l0x.pdf" (at 172.72 69.85 0) (hide yes) (show_name no) (do_not_autoplace no) (effects (font (size 1.27 1.27))))
  (property "Description" "2m distance ranging ToF sensor, Optical LGA12" (at 170.18 69.85 0) (hide yes) (show_name no) (do_not_autoplace no) (effects (font (size 1.27 1.27))))
  (pin "12")
  (pin "6")
  (pin "5")
  (pin "7")
  (pin "3")
  (pin "8")
  (pin "9")
  (pin "10")
  (pin "4")
  (pin "11"))
 (symbol
  (lib_id "power:PWR_FLAG")
  (at 40.64 114.3 0)
  (unit 1)
  (body_style 1)
  (exclude_from_sim no)
  (in_bom yes)
  (on_board yes)
  (in_pos_files yes)
  (dnp no)
  (fields_autoplaced yes)
  (property "Reference" "#FLG02" (at 40.64 112.395 0) (hide yes) (show_name no) (do_not_autoplace no) (effects (font (size 1.27 1.27))))
  (property "Value" "PWR_FLAG" (at 40.64 109.22 0) (show_name no) (do_not_autoplace no) (effects (font (size 1.27 1.27))))
  (property "Footprint" "" (at 40.64 114.3 0) (hide yes) (show_name no) (do_not_autoplace no) (effects (font (size 1.27 1.27))))
  (property "Datasheet" "" (at 40.64 114.3 0) (hide yes) (show_name no) (do_not_autoplace no) (effects (font (size 1.27 1.27))))
  (property "Description" "Special symbol for telling ERC where power comes from" (at 40.64 114.3 0) (hide yes) (show_name no) (do_not_autoplace no) (effects (font (size 1.27 1.27))))
  (pin "1"))
 (symbol
  (lib_id "Display_Graphic:ER_OLEDM0.91_1x-I2C")
  (at 170.18 33.02 0)
  (unit 1)
  (body_style 1)
  (exclude_from_sim no)
  (in_bom yes)
  (on_board yes)
  (in_pos_files yes)
  (dnp no)
  (fields_autoplaced yes)
  (property "Reference" "P1" (at 179.07 31.7499 0) (show_name no) (do_not_autoplace no) (effects (font (size 1.27 1.27)) (justify left)))
  (property "Value" "LCD1602_I2C" (at 179.07 34.2899 0) (show_name no) (do_not_autoplace no) (effects (font (size 1.27 1.27)) (justify left)))
  (property "Footprint" "Display:ER_OLEDM0.91_1x-I2C" (at 188.214 45.72 0) (hide yes) (show_name no) (do_not_autoplace no) (effects (font (size 1.27 1.27))))
  (property "Datasheet" "https://www.buydisplay.com/download/manual/ER-OLEDM0.91-1_Datasheet.pdf" (at 212.852 47.752 0) (hide yes) (show_name no) (do_not_autoplace no) (effects (font (size 1.27 1.27))))
  (property "Description" "SSD1306 OLED module, 0.91 inch, 128x32, I2C" (at 196.85 49.784 0) (hide yes) (show_name no) (do_not_autoplace no) (effects (font (size 1.27 1.27))))
  (pin "1")
  (pin "4")
  (pin "3")
  (pin "2"))
 (symbol
  (lib_id "Device:C")
  (at 80.01 95.25 0)
  (unit 1)
  (body_style 1)
  (exclude_from_sim no)
  (in_bom yes)
  (on_board yes)
  (in_pos_files yes)
  (dnp no)
  (fields_autoplaced yes)
  (property "Reference" "C1" (at 83.82 93.9799 0) (show_name no) (do_not_autoplace no) (effects (font (size 1.27 1.27)) (justify left)))
  (property "Value" "100nF" (at 83.82 96.5199 0) (show_name no) (do_not_autoplace no) (effects (font (size 1.27 1.27)) (justify left)))
  (property "Footprint" "" (at 80.9752 99.06 0) (hide yes) (show_name no) (do_not_autoplace no) (effects (font (size 1.27 1.27))))
  (property "Datasheet" "" (at 80.01 95.25 0) (hide yes) (show_name no) (do_not_autoplace no) (effects (font (size 1.27 1.27))))
  (property "Description" "Unpolarized capacitor" (at 80.01 95.25 0) (hide yes) (show_name no) (do_not_autoplace no) (effects (font (size 1.27 1.27))))
  (pin "2")
  (pin "1"))
 (symbol
  (lib_id "Device:R")
  (at 69.85 19.05 0)
  (unit 1)
  (body_style 1)
  (exclude_from_sim no)
  (in_bom yes)
  (on_board yes)
  (in_pos_files yes)
  (dnp no)
  (fields_autoplaced yes)
  (property "Reference" "R2" (at 72.39 17.7799 0) (show_name no) (do_not_autoplace no) (effects (font (size 1.27 1.27)) (justify left)))
  (property "Value" "4.7kΩ" (at 72.39 20.3199 0) (show_name no) (do_not_autoplace no) (effects (font (size 1.27 1.27)) (justify left)))
  (property "Footprint" "" (at 68.072 19.05 90) (hide yes) (show_name no) (do_not_autoplace no) (effects (font (size 1.27 1.27))))
  (property "Datasheet" "" (at 69.85 19.05 0) (hide yes) (show_name no) (do_not_autoplace no) (effects (font (size 1.27 1.27))))
  (property "Description" "Resistor" (at 69.85 19.05 0) (hide yes) (show_name no) (do_not_autoplace no) (effects (font (size 1.27 1.27))))
  (pin "2")
  (pin "1"))
 (symbol
  (lib_id "Device:Buzzer")
  (at 97.79 41.91 0)
  (unit 1)
  (body_style 1)
  (exclude_from_sim no)
  (in_bom yes)
  (on_board yes)
  (in_pos_files yes)
  (dnp no)
  (fields_autoplaced yes)
  (property "Reference" "P2" (at 101.6 40.6399 0) (show_name no) (do_not_autoplace no) (effects (font (size 1.27 1.27)) (justify left)))
  (property "Value" "Buzzer" (at 101.6 43.1799 0) (show_name no) (do_not_autoplace no) (effects (font (size 1.27 1.27)) (justify left)))
  (property "Footprint" "" (at 97.155 39.37 90) (hide yes) (show_name no) (do_not_autoplace no) (effects (font (size 1.27 1.27))))
  (property "Datasheet" "" (at 97.155 39.37 90) (hide yes) (show_name no) (do_not_autoplace no) (effects (font (size 1.27 1.27))))
  (property "Description" "Buzzer, polarized" (at 97.79 41.91 0) (hide yes) (show_name no) (do_not_autoplace no) (effects (font (size 1.27 1.27))))
  (pin "1")
  (pin "2"))
 (symbol
  (lib_id "Device:R")
  (at 90.17 35.56 0)
  (unit 1)
  (body_style 1)
  (exclude_from_sim no)
  (in_bom yes)
  (on_board yes)
  (in_pos_files yes)
  (dnp no)
  (fields_autoplaced yes)
  (property "Reference" "R1" (at 92.71 34.2899 0) (show_name no) (do_not_autoplace no) (effects (font (size 1.27 1.27)) (justify left)))
  (property "Value" "100Ω" (at 92.71 36.8299 0) (show_name no) (do_not_autoplace no) (effects (font (size 1.27 1.27)) (justify left)))
  (property "Footprint" "" (at 88.392 35.56 90) (hide yes) (show_name no) (do_not_autoplace no) (effects (font (size 1.27 1.27))))
  (property "Datasheet" "" (at 90.17 35.56 0) (hide yes) (show_name no) (do_not_autoplace no) (effects (font (size 1.27 1.27))))
  (property "Description" "Resistor" (at 90.17 35.56 0) (hide yes) (show_name no) (do_not_autoplace no) (effects (font (size 1.27 1.27))))
  (pin "2")
  (pin "1"))
 (symbol
  (lib_id "MCU_Microchip_AVR_Dx:AVR128DB48x-xPT")
  (at 49.53 67.31 0)
  (unit 1)
  (body_style 1)
  (exclude_from_sim no)
  (in_bom yes)
  (on_board yes)
  (in_pos_files yes)
  (dnp no)
  (fields_autoplaced yes)
  (property "Reference" "B1" (at 51.6733 105.41 0) (show_name no) (do_not_autoplace no) (effects (font (size 1.27 1.27)) (justify left)))
  (property "Value" "AVR128DB48" (at 51.6733 107.95 0) (show_name no) (do_not_autoplace no) (effects (font (size 1.27 1.27)) (justify left)))
  (property "Footprint" "Package_QFP:TQFP-48_7x7mm_P0.5mm" (at 49.53 67.31 0) (hide yes) (show_name no) (do_not_autoplace no) (effects (font (size 1.27 1.27)
    (italic yes))))
  (property "Datasheet" "https://ww1.microchip.com/downloads/en/DeviceDoc/AVR128DB28-32-48-64-DataSheet-DS40002247A.pdf" (at 49.53 67.31 0) (hide yes) (show_name no) (do_not_autoplace no) (effects (font (size 1.27 1.27))))
  (property "Description" "24MHz, 128kB Flash, 16kB SRAM, EEPROM with Op Amps and Multi-Voltage I/O, TQFP-48" (at 49.53 67.31 0) (hide yes) (show_name no) (do_not_autoplace no) (effects (font (size 1.27 1.27))))
  (pin "1")
  (pin "2")
  (pin "20")
  (pin "4")
  (pin "11")
  (pin "9")
  (pin "19")
  (pin "28")
  (pin "12")
  (pin "13")
  (pin "29")
  (pin "35")
  (pin "3")
  (pin "14")
  (pin "6")
  (pin "18")
  (pin "15")
  (pin "23")
  (pin "27")
  (pin "30")
  (pin "8")
  (pin "7")
  (pin "5")
  (pin "16")
  (pin "10")
  (pin "17")
  (pin "22")
  (pin "21")
  (pin "25")
  (pin "24")
  (pin "26")
  (pin "31")
  (pin "32")
  (pin "33")
  (pin "34")
  (pin "37")
  (pin "43")
  (pin "48")
  (pin "36")
  (pin "44")
  (pin "42")
  (pin "38")
  (pin "39")
  (pin "41")
  (pin "45")
  (pin "46")
  (pin "40")
  (pin "47"))
 (symbol
  (lib_id "Device:R")
  (at 82.55 19.05 0)
  (unit 1)
  (body_style 1)
  (exclude_from_sim no)
  (in_bom yes)
  (on_board yes)
  (in_pos_files yes)
  (dnp no)
  (fields_autoplaced yes)
  (property "Reference" "R3" (at 85.09 17.7799 0) (show_name no) (do_not_autoplace no) (effects (font (size 1.27 1.27)) (justify left)))
  (property "Value" "4.7kΩ" (at 85.09 20.3199 0) (show_name no) (do_not_autoplace no) (effects (font (size 1.27 1.27)) (justify left)))
  (property "Footprint" "" (at 80.772 19.05 90) (hide yes) (show_name no) (do_not_autoplace no) (effects (font (size 1.27 1.27))))
  (property "Datasheet" "" (at 82.55 19.05 0) (hide yes) (show_name no) (do_not_autoplace no) (effects (font (size 1.27 1.27))))
  (property "Description" "Resistor" (at 82.55 19.05 0) (hide yes) (show_name no) (do_not_autoplace no) (effects (font (size 1.27 1.27))))
  (pin "2")
  (pin "1"))
 (symbol
  (lib_id "power:PWR_FLAG")
  (at 46.99 21.59 0)
  (unit 1)
  (body_style 1)
  (exclude_from_sim no)
  (in_bom yes)
  (on_board yes)
  (in_pos_files yes)
  (dnp no)
  (fields_autoplaced yes)
  (property "Reference" "#FLG01" (at 46.99 19.685 0) (hide yes) (show_name no) (do_not_autoplace no) (effects (font (size 1.27 1.27))))
  (property "Value" "PWR_FLAG" (at 46.99 16.51 0) (show_name no) (do_not_autoplace no) (effects (font (size 1.27 1.27))))
  (property "Footprint" "" (at 46.99 21.59 0) (hide yes) (show_name no) (do_not_autoplace no) (effects (font (size 1.27 1.27))))
  (property "Datasheet" "" (at 46.99 21.59 0) (hide yes) (show_name no) (do_not_autoplace no) (effects (font (size 1.27 1.27))))
  (property "Description" "Special symbol for telling ERC where power comes from" (at 46.99 21.59 0) (hide yes) (show_name no) (do_not_autoplace no) (effects (font (size 1.27 1.27))))
  (pin "1"))
 (symbol
  (lib_id "Sensor_Motion:MPU-9250")
  (at 114.3 71.12 0)
  (unit 1)
  (body_style 1)
  (exclude_from_sim no)
  (in_bom yes)
  (on_board yes)
  (in_pos_files yes)
  (dnp no)
  (fields_autoplaced yes)
  (property "Reference" "P3" (at 116.4433 48.26 0) (show_name no) (do_not_autoplace no) (effects (font (size 1.27 1.27)) (justify left)))
  (property "Value" "MPU-9250/6500" (at 116.4433 50.8 0) (show_name no) (do_not_autoplace no) (effects (font (size 1.27 1.27)) (justify left)))
  (property "Footprint" "Sensor_Motion:InvenSense_QFN-24_3x3mm_P0.4mm" (at 114.3 96.52 0) (hide yes) (show_name no) (do_not_autoplace no) (effects (font (size 1.27 1.27))))
  (property "Datasheet" "https://invensense.tdk.com/wp-content/uploads/2015/02/PS-MPU-9250A-01-v1.1.pdf" (at 114.3 74.93 0) (hide yes) (show_name no) (do_not_autoplace no) (effects (font (size 1.27 1.27))))
  (property "Description" "InvenSense 9-Axis Motion Sensor, Accelerometer, Gyroscope, Compass, I2C/SPI" (at 114.3 71.12 0) (hide yes) (show_name no) (do_not_autoplace no) (effects (font (size 1.27 1.27))))
  (pin "11")
  (pin "7")
  (pin "9")
  (pin "13")
  (pin "18")
  (pin "21")
  (pin "12")
  (pin "22")
  (pin "24")
  (pin "23"))
 (symbol
  (lib_id "Connector_Generic:Conn_01x04")
  (at 119.38 29.21 0)
  (unit 1)
  (body_style 1)
  (exclude_from_sim no)
  (in_bom yes)
  (on_board yes)
  (in_pos_files yes)
  (dnp no)
  (fields_autoplaced yes)
  (property "Reference" "P4" (at 134.366 29.21 0) (show_name no) (do_not_autoplace no) (effects (font (size 1.27 1.27)) (justify left)))
  (property "Value" "HC-SR04" (at 134.366 31.75 0) (show_name no) (do_not_autoplace no) (effects (font (size 1.27 1.27)) (justify left)))
  (property "Footprint" "" (at 119.38 29.21 0) (hide yes) (show_name no) (do_not_autoplace no) (effects (font (size 1.27 1.27))))
  (property "Datasheet" "" (at 119.38 29.21 0) (hide yes) (show_name no) (do_not_autoplace no) (effects (font (size 1.27 1.27))))
  (property "Description" "Generic connector, single row, 01x04, script generated (kicad-library-utils/schlib/autogen/connector/)" (at 119.38 29.21 0) (hide yes) (show_name no) (do_not_autoplace no) (effects (font (size 1.27 1.27))))
  (pin "2")
  (pin "1")
  (pin "3")
  (pin "4"))
 (sheet_instances
  (path ""
   (page "1")))
 (embedded_fonts no))
